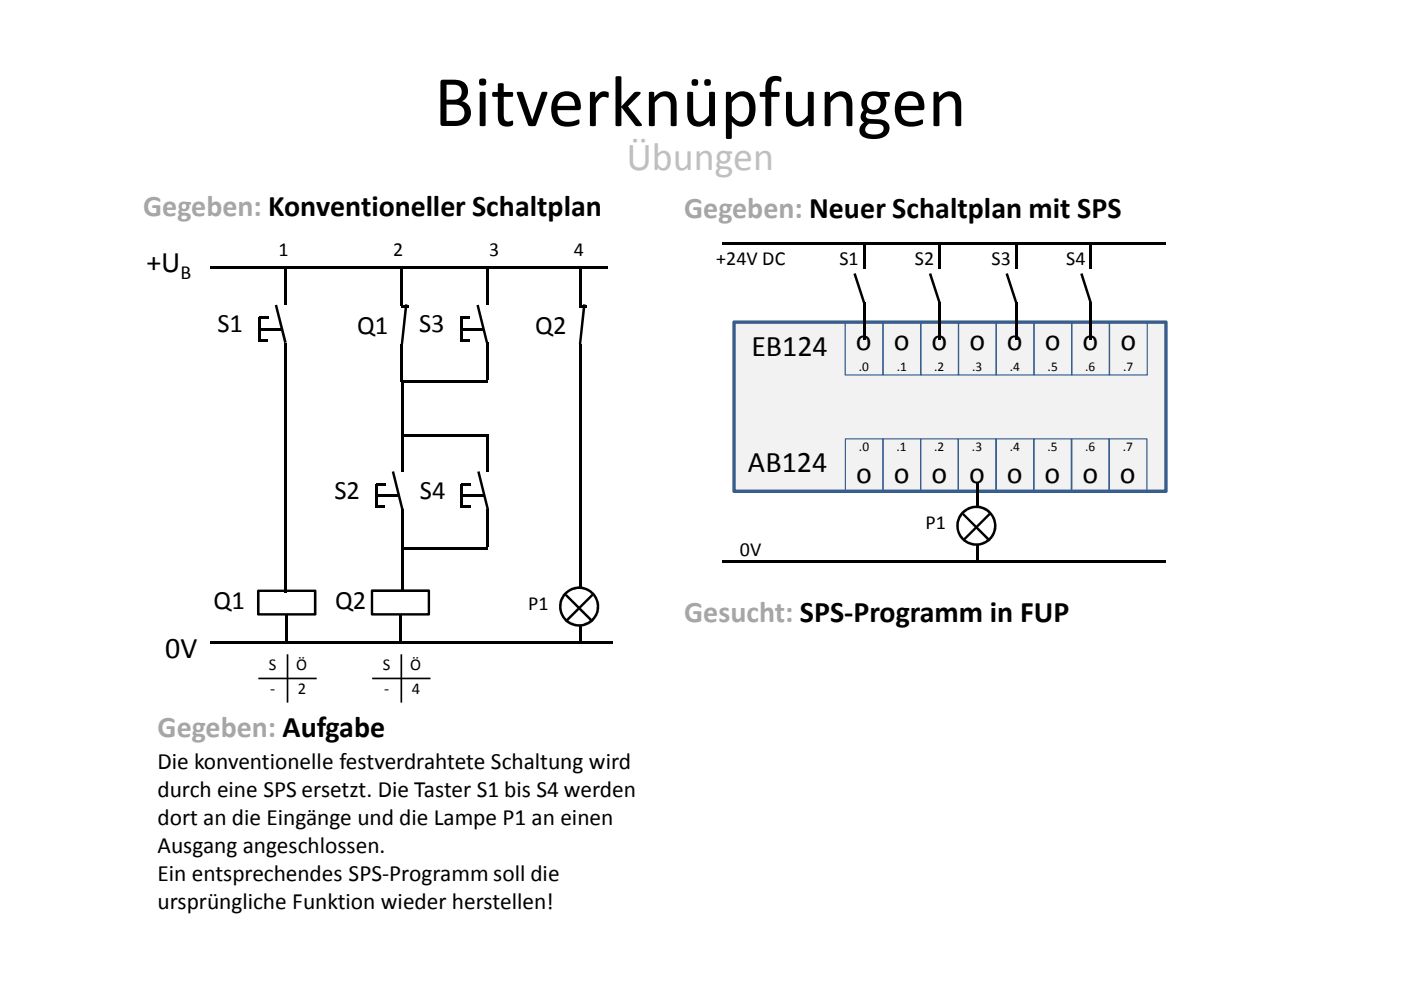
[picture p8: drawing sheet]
<svg xmlns="http://www.w3.org/2000/svg" width="297mm" height="210mm" viewBox="0 0 297 210" stroke-linecap="round" stroke-linejoin="round" font-family="sans-serif">
<g fill="#000">
<path d="M44.5 56.4h84.4v.5h-84.4z" fill-rule="evenodd"/>
<path d="M60.2 56.6h.6v8h-.6z" fill-rule="evenodd"/>
<path d="M122.7 56.9h.5v8h-.5z" fill-rule="evenodd"/>
<path d="M54.7 67.3h.5v5h-.5z" fill-rule="evenodd"/>
<path d="M54.9 71.8h2v.5h-2z" fill-rule="evenodd"/>
<path d="M54.9 67.1h2v.5h-2z" fill-rule="evenodd"/>
<path d="M55 69.6h4.5v.5h-4.5z" fill-rule="evenodd"/>
<path d="M60.2 72.6h.6v53h-.6z" fill-rule="evenodd"/>
<path d="M122.7 72.9h.5v53h-.5z" fill-rule="evenodd"/>
<path d="M122.8 64.7h1.5v.5h-1.5z" fill-rule="evenodd"/>
<path d="M85 91.9h.6v8h-.6z" fill-rule="evenodd"/>
<path d="M85.3 92.1h18v.5h-18z" fill-rule="evenodd"/>
<path d="M103.2 91.9h.5v8h-.5z" fill-rule="evenodd"/>
<path d="M79.5 102.6h.6v5h-.6z" fill-rule="evenodd"/>
<path d="M79.7 107.1h2v.6h-2z" fill-rule="evenodd"/>
<path d="M79.7 102.4h2v.6h-2z" fill-rule="evenodd"/>
<path d="M79.8 104.9h4.5v.5h-4.5z" fill-rule="evenodd"/>
<path d="M85 107.9h.6v17.1h-.6z" fill-rule="evenodd"/>
<path d="M85.4 116h18v.5h-18z" fill-rule="evenodd"/>
<path d="M97.6 102.6h.6v5h-.6z" fill-rule="evenodd"/>
<path d="M97.8 107.1h2v.6h-2z" fill-rule="evenodd"/>
<path d="M97.8 102.4h2v.6h-2z" fill-rule="evenodd"/>
<path d="M97.9 104.9h4.5v.5h-4.5z" fill-rule="evenodd"/>
<path d="M103.2 107.9h.5v8.1h-.5z" fill-rule="evenodd"/>
<path d="M44.5 136h85.4v.5h-85.4z" fill-rule="evenodd"/>
<path d="M84.7 130.3h.5v6h-.5z" fill-rule="evenodd"/>
</g>
<g fill="#000">
<path d="M58.3 64.7l.5-.1 2 8-.6 .1zM123.6 64.5l.6 .1-1 8.4-.5-.1zM83.1 100l.5-.1 2 8-.6 .1zM101.2 100l.5-.1 2 8-.5 .1z"/>
<path d="M78.7 125h12.4l.1 .3v5l-.3 .2h-12l-.3-.2v-5zM78.9 125.5l.2-.2v5l-.2-.3h12l-.2 .3v-5l.2 .2z"/>
</g>
<path d="M85.1 138.7v10.3M78.9 143.8h12.4" fill="none" stroke="#000" stroke-width=".35"/>
<path d="M155.6 68.3h91.6v35.9h-91.6z" fill-rule="evenodd" fill="#f2f2f2"/>
<path d="M155.5 68h91.9l.2 .3-.1 36-.3 .2h-91.7l-.2-.3v-35.9zM155.6 68.7l.4-.4v35.9l-.4-.4h91.6l-.4 .4v-35.9l.4 .4z" fill="#385d8a"/>
<g fill="#376092">
<path d="M179.1 68.3h8.2v11.3h-8.2zM179.2 68.5l.1-.1v11.1l-.1-.1h8l-.1 .1v-11.1l.1 .1z"/>
<path d="M187.1 68.3h8.2v11.3h-8.2zM187.2 68.5l.2-.1v11.1l-.2-.1h8l-.1 .1v-11.1l.1 .1z"/>
<path d="M195.1 68.3h8.2v11.3h-8.2zM195.2 68.5l.1-.1v11.1l-.1-.1h8l-.1 .1v-11.1l.1 .1z"/>
<path d="M203.1 68.3h8.2v11.3h-8.2zM203.2 68.5l.2-.1v11.1l-.2-.1h8l-.1 .1v-11.1l.1 .1z"/>
<path d="M211.1 68.3h8.2v11.3h-8.2zM211.2 68.5l.1-.1v11.1l-.1-.1h8l-.1 .1v-11.1l.1 .1z"/>
<path d="M219.1 68.3h8.2v11.3h-8.2zM219.2 68.5l.2-.1v11.1l-.2-.1h8l-.1 .1v-11.1l.1 .1z"/>
<path d="M227.1 68.3h8.2v11.3h-8.2zM227.2 68.5l.1-.1v11.1l-.1-.1h8l-.1 .1v-11.1l.1 .1z"/>
<path d="M235.2 68.3h8.1v11.3h-8.1zM235.4 68.4v11.1l-.2-.1h8l-.1 .1v-11.1l.1 .1h-8z"/>
<path d="M179.1 93h8.2v11.3h-8.2zM179.2 93.2l.2-.2v11.2l-.2-.1h8l-.1 .1v-11.2l.1 .2z"/>
<path d="M187.1 93h8.2v11.3h-8.2zM187.2 93.2l.1-.2v11.2l-.1-.1h8l-.1 .1v-11.2l.1 .2z"/>
<path d="M195.1 93h8.2v11.3h-8.2zM195.2 93.2l.1-.2v11.2l-.1-.1h8l-.1 .1v-11.2l.1 .2z"/>
<path d="M203.1 93h8.2v11.3h-8.2zM203.2 93.2l.1-.2v11.2l-.1-.1h8l-.2 .1v-11.2l.2 .2z"/>
<path d="M211.1 93h8.2v11.3h-8.2zM211.2 93.2l.1-.2v11.2l-.1-.1h8l-.1 .1v-11.2l.1 .2z"/>
<path d="M219.1 93h8.2v11.3h-8.2zM219.2 93.2l.1-.2v11.2l-.1-.1h8l-.2 .1v-11.2l.2 .2z"/>
<path d="M227.1 93h8.2v11.3h-8.2zM227.2 93.2l.1-.2v11.2l-.1-.1h8l-.2 .1v-11.2l.2 .2z"/>
<path d="M235.1 93h8.1v11.3h-8.1zM235.2 93.2l.1-.2v11.2l-.1-.1h8l-.2 .1v-11.2l.2 .2z"/>
</g>
<g fill="#000">
<path d="M85 56.9h.5v8h-.5z" fill-rule="evenodd"/>
<path d="M103 56.6h.5v8h-.5z" fill-rule="evenodd"/>
<path d="M153.2 51.4h94v.5h-94z" fill-rule="evenodd"/>
<path d="M182.9 51.9h.6v5h-.6z" fill-rule="evenodd"/>
<path d="M198.9 51.9h.6v5h-.6z" fill-rule="evenodd"/>
<path d="M85 72.9h.5v8h-.5z" fill-rule="evenodd"/>
<path d="M85 64.7h1.5v.5h-1.5z" fill-rule="evenodd"/>
<path d="M97.5 67.3h.5v5h-.5z" fill-rule="evenodd"/>
<path d="M97.6 71.8h2v.5h-2z" fill-rule="evenodd"/>
<path d="M97.7 67.1h2v.5h-2z" fill-rule="evenodd"/>
<path d="M97.7 69.6h4.6v.5h-4.6z" fill-rule="evenodd"/>
<path d="M103 72.6h.5v8h-.5z" fill-rule="evenodd"/>
<path d="M182.9 64h.6v8h-.6z" fill-rule="evenodd"/>
<path d="M198.9 64h.6v8h-.6z" fill-rule="evenodd"/>
<path d="M85.3 80.6h18v.6h-18z" fill-rule="evenodd"/>
<path d="M153.2 118.7h94v.5h-94z" fill-rule="evenodd"/>
<path d="M206.9 102.3h.6v7h-.6z" fill-rule="evenodd"/>
<path d="M206.9 114h.6v5h-.6z" fill-rule="evenodd"/>
<path d="M60.6 130.3h.5v6h-.5z" fill-rule="evenodd"/>
</g>
<g fill="#000">
<path d="M180.9 58.1l.5-.2 2.1 6.3-.5 .1zM196.9 58.1l.5-.2 2.1 6.3-.5 .1zM85.9 64.5l.5 .1-.9 8.4-.5-.1zM101 64.7l.5-.1 2 8-.5 .1z"/>
<path d="M54.5 125.1l.3-.1h12l.3 .3v5.1l-.3 .1h-12.2l-.1-.2zM54.8 125.5l.2-.2v5l-.2-.3h12l-.3 .3v-5l.3 .2z"/>
</g>
<path d="M61 138.7v10.3M54.8 143.8h12.3" fill="none" stroke="#000" stroke-width=".35"/>
<circle cx="207" cy="111.5" r="4" fill="#fff"/>
<g fill="#000">
<path d="M204.3 108.8l5.7 5.6-.4 .4-5.6-5.7zM209.6 108.8l.4 .3-5.7 5.7-.3-.4z"/>
<path d="M202.7 111.4a4.3 4.3 0 0 1 8.6 0 4.3 4.3 0 0 1-8.6 0zM203.3 111.5a3.7 3.7 0 0 0 7.4 0 3.7 3.7 0 0 0-7.4 0z"/>
</g>
<g fill="#000">
<path d="M85 80.8h.5v11.7h-.5z" fill-rule="evenodd"/>
<path d="M122.7 119.4h.5v7h-.5z" fill-rule="evenodd"/>
<path d="M122.7 131.1h.5v5h-.5z" fill-rule="evenodd"/>
</g>
<circle cx="122.8" cy="128.6" r="4" fill="#fff"/>
<g fill="#000">
<path d="M213.2 58.1l.5-.2 2 6.3-.5 .1zM229 58.1l.5-.2 2 6.3-.5 .1zM119.8 126.3l.3-.4 5.7 5.7-.4 .4zM119.8 131.6l5.6-5.7 .4 .4-5.7 5.7z"/>
<path d="M118.5 128.6a4.3 4.3 0 0 1 8.6 0 4.3 4.3 0 0 1-8.6 0zM119.1 128.6a3.7 3.7 0 0 0 7.4 0 3.7 3.7 0 0 0-7.4 0z"/>
</g>
<g fill="#000">
<path d="M215.2 51.9h.5v5h-.5z" fill-rule="evenodd"/>
<path d="M231 51.9h.5v5h-.5z" fill-rule="evenodd"/>
<path d="M215.2 64h.5v8h-.5z" fill-rule="evenodd"/>
<path d="M231 64h.5v8h-.5z" fill-rule="evenodd"/>
</g>
<text font-size="15.5" x="92.1" y="26.7">Bitverknüpfungen</text>
<text font-size="8.5" fill="#bfbfbf" x="132.8" y="36">Übungen</text>
<g font-size="6.3" fill="#a6a6a6">
<text x="30.4" y="45.9">Gegeben: Konventioneller Schaltplan</text>
<text x="145" y="46.1">Gegeben: Neuer Schaltplan mit SPS</text>
<text x="145" y="131.9">Gesucht: SPS-Programm in FUP</text>
<text x="33.4" y="156.2">Gegeben: Aufgabe</text>
</g>
<g font-size="6.3">
<text x="31" y="57.6">+U</text>
<text x="159.3" y="75.5">EB124</text>
<text x="181.5" y="74.3">o</text>
<text x="189.5" y="74.3">o</text>
<text x="197.5" y="74.3">o</text>
<text x="205.5" y="74.3">o</text>
<text x="213.5" y="74.3">o</text>
<text x="221.5" y="74.3">o</text>
<text x="229.5" y="74.3">o</text>
<text x="237.5" y="74.3">o</text>
<text x="158.6" y="100.2">AB124</text>
<text x="181.5" y="102.4">o</text>
<text x="189.5" y="102.4">o</text>
<text x="197.5" y="102.4">o</text>
<text x="205.5" y="102.4">o</text>
<text x="213.5" y="102.4">o</text>
<text x="221.5" y="102.4">o</text>
<text x="229.5" y="102.4">o</text>
<text x="237.4" y="102.4">o</text>
<text x="35.1" y="139.4">0V</text>
</g>
<g font-size="5.6">
<text x="46.1" y="70.5">S1</text>
<text x="75.7" y="70.8">Q1</text>
<text x="88.9" y="70.5">S3</text>
<text x="113.5" y="70.8">Q2</text>
<text x="70.9" y="105.8">S2</text>
<text x="89" y="105.8">S4</text>
<text x="45.3" y="129.1">Q1</text>
<text x="71" y="129.1">Q2</text>
</g>
<g font-size="5">
<text x="33.4" y="163.1">Die konventionelle festverdrahtete Schaltung wird</text>
<text x="33.4" y="169">durch eine SPS ersetzt. Die Taster S1 bis S4 werden</text>
<text x="33.4" y="175">dort an die Eingänge und die Lampe P1 an einen</text>
<text x="33.4" y="180.9">Ausgang angeschlossen.</text>
<text x="33.4" y="186.8">Ein entsprechendes SPS-Programm soll die</text>
<text x="33.4" y="192.7">ursprüngliche Funktion wieder herstellen!</text>
</g>
<g font-size="4.2">
<text x="38.3" y="59.1">B</text>
<text x="59.1" y="54.2">1</text>
<text x="83.4" y="54.2">2</text>
<text x="103.7" y="54.2">3</text>
<text x="121.7" y="54.2">4</text>
<text x="151.8" y="56.2">+24V DC</text>
<text x="178" y="56.2">S1</text>
<text x="194" y="56.2">S2</text>
<text x="210.2" y="56.2">S3</text>
<text x="226.1" y="56.2">S4</text>
<text x="196.2" y="112.2">P1</text>
<text x="156.9" y="117.9">0V</text>
<text x="112" y="129.3">P1</text>
</g>
<g font-size="3.5">
<text x="57" y="142">S</text>
<text x="62.8" y="142">Ö</text>
<text x="81.2" y="142">S</text>
<text x="87" y="142">Ö</text>
<text x="57.3" y="147.1">-</text>
<text x="63.1" y="147.1">2</text>
<text x="81.4" y="147.1">-</text>
<text x="87.3" y="147.1">4</text>
</g>
<g font-size="2.8">
<text x="182.1" y="78.6">.0</text>
<text x="190.1" y="78.6">.1</text>
<text x="198.1" y="78.6">.2</text>
<text x="206.1" y="78.6">.3</text>
<text x="214.1" y="78.6">.4</text>
<text x="222.1" y="78.6">.5</text>
<text x="230.1" y="78.6">.6</text>
<text x="238.1" y="78.6">.7</text>
<text x="182.1" y="95.7">.0</text>
<text x="190.1" y="95.7">.1</text>
<text x="198.1" y="95.7">.2</text>
<text x="206.1" y="95.7">.3</text>
<text x="214.1" y="95.7">.4</text>
<text x="222.1" y="95.7">.5</text>
<text x="230.1" y="95.7">.6</text>
<text x="238" y="95.7">.7</text>
</g>
</svg>
